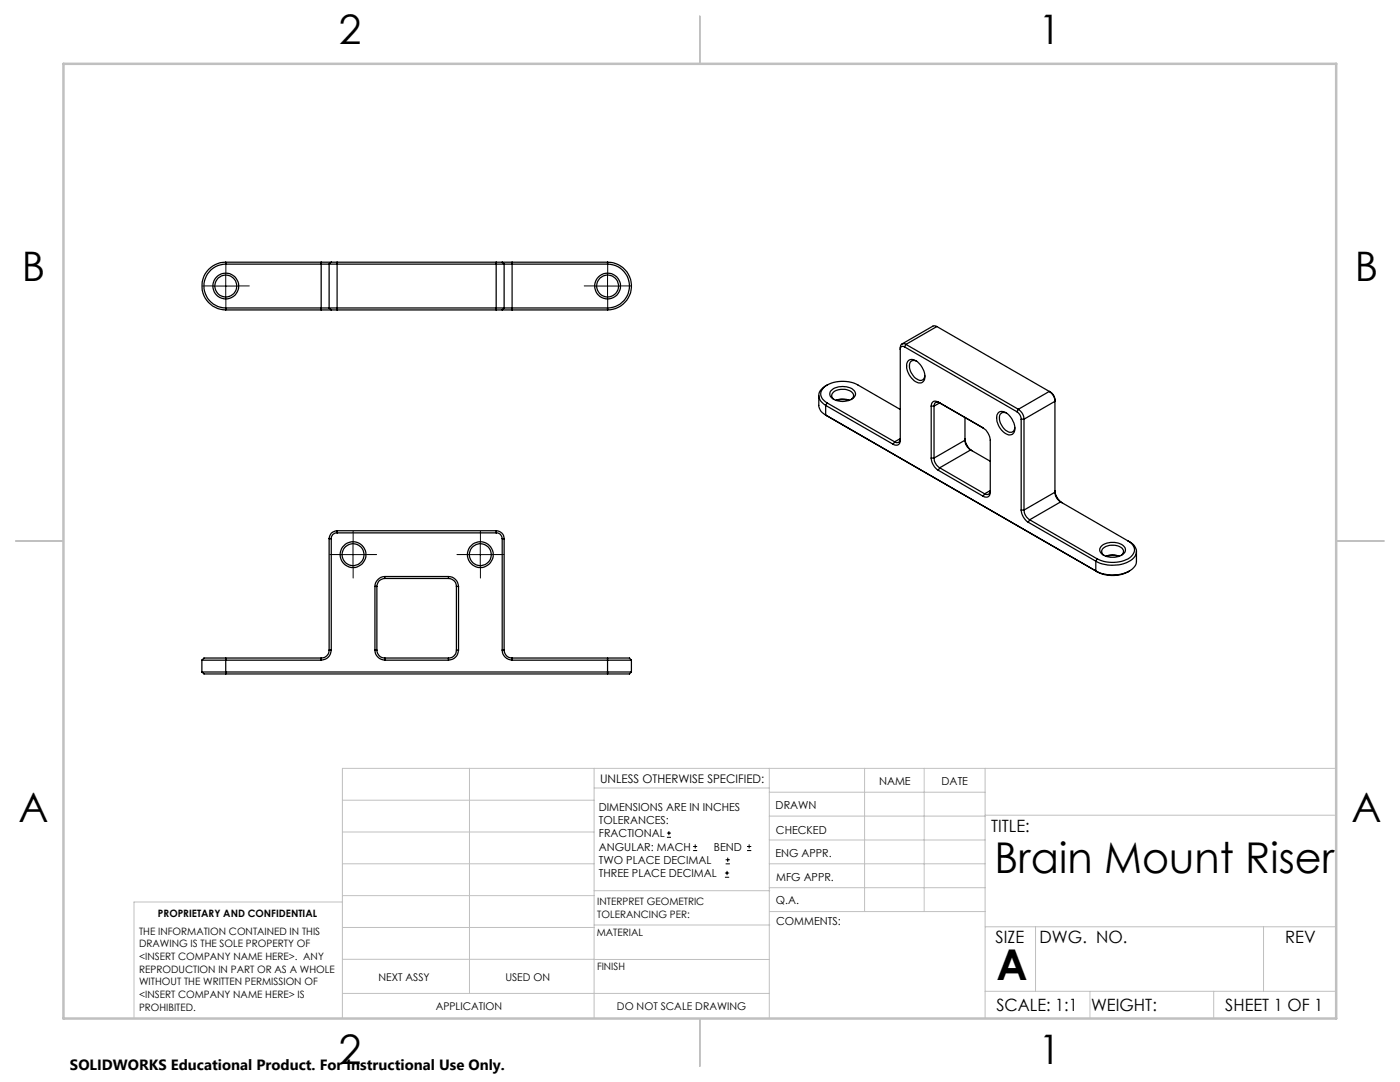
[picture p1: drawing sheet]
<svg xmlns="http://www.w3.org/2000/svg" width="279mm" height="216mm" viewBox="0 0 279 216" stroke-linecap="round" stroke-linejoin="round" font-family="sans-serif">
<g fill="none" stroke="#000" stroke-width=".2">
<path d="M42.5 57.1h5.1M45 54.6v5M118.7 57.1h5.1M121.2 54.6v5M67.9 110.7h5.1M70.4 108.2v5M93.3 110.7h5.1M95.8 108.2v5M133.1 167.1h.8M133.1 166.2h.8M133.5 165.8v.9M138.3 169.7h.8"/>
<path d="M138.3 168.9h.8M138.7 168.5v.8M144.7 175h.8M144.7 174.2h.8M144.8 172.4h.9M144.8 171.6h.9M145.1 173.8v.8M145.2 171.1v.9M149.1 169.7h.8M149.1 168.9h.8M149.5 168.5v.8"/>
</g>
<g fill="none" stroke="#000" stroke-width=".2" stroke-dasharray="15.2 1.3 1.3 1.3">
<path d="M42.6 57.1h-2.2M45.1 54.6v-2.2M45.1 59.6v2.1M47.6 57.1h2.2M118.8 57.1h-2.2M121.3 54.6v-2.2M121.3 59.6v2.1M123.8 57.1h2.2M68 110.7h-2.2M70.5 108.2v-2.2M70.5 113.2v2.1M73 110.7h2.2"/>
<path d="M93.4 110.7h-2.2M95.9 108.2v-2.2M95.9 113.2v2.1M98.4 110.7h2.2"/>
</g>
<g fill="none" stroke="#c0c0c0" stroke-width=".2">
<path d="M68.3 159.7h50.3M93.7 153.3v44.9M118.6 153.3v49.9M118.6 157.2h34.9M153.5 153.3v49.9M153.5 158.1h43.1M172.5 153.3v28.6M184.4 153.3v28.6M196.6 153.3v49.9M266.7 153.3h-198.4v49.9M68.3 178.7h50.3M68.3 172.4h50.3"/>
<path d="M68.3 166h50.3M68.3 180h-41.6v23.2M118.6 177.7h35M153.5 167.6h43.1M153.5 162.8h43.1M153.5 172.4h43.1M153.5 177.1h43.1M196.6 162.7h70.1M68.3 198.2h85.2M68.3 191.4l85.2 .1M68.3 185.1h50.3M118.6 184.6h35"/>
<path d="M153.6 181.9h43M196.6 197.8h70.1M196.6 184.9h70.1M206.7 184.9v12.9M217.5 197.8v5.4M242.2 197.8v5.4M252.2 184.9v12.9"/>
</g>
<path d="M139.7 3.2v9.5M3.1 107.9h9.6M266.7 107.9h9.5M139.7 203.2v9.6" fill="none" stroke="#c0c0c0" stroke-width=".25"/>
<path d="M12.7 12.7h254v190.5h-254z" fill="none" stroke="#c0c0c0" stroke-width=".5"/>
<g fill="none" stroke="#000" stroke-width=".25">
<path d="M45 52.7h20.7M45 52.7a4.4 4.4 0 0 0-4.3 4.4 4.4 4.4 0 0 0 4.3 4.4M45 52.3a4.8 4.8 0 0 0-4.7 4.8 4.8 4.8 0 0 0 4.7 4.7M45 52.3v.4M45 52.3h19.1M64.1 52.3h2M64.1 52.3v9.5M65.7 52.7h34.9M65.7 52.7v8.8M66.1 52.3h1.2M66.1 52.3l-.4 .4M67.3 52.3v9.5"/>
<path d="M67.3 52.3h31.7M99 52.3h1.2M99 52.3v9.5M100.2 52.3h2M100.2 52.3l.4 .4M100.6 52.7h20.6M100.6 52.7v8.8M102.2 52.3v9.5M102.2 52.3h19M121.2 52.3a4.8 4.8 0 0 1 4.8 4.8 4.8 4.8 0 0 1-4.8 4.7M121.2 52.7a4.4 4.4 0 0 1 4.4 4.4 4.4 4.4 0 0 1-4.4 4.4M121.2 52.3v.4"/>
<path d="M45 61.5h20.7M45 61.5v.3M45 61.8h19.1M64.1 61.8h2M65.7 61.5h34.9M65.7 61.5l.4 .3M66.1 61.8h1.2M67.3 61.8h31.7M99 61.8h1.2M100.2 61.8h2M100.6 61.5h20.6M100.6 61.5l-.4 .3"/>
<path d="M102.2 61.8h19M121.2 61.5v.3M163.4 79l.1 2.4 .3 .7 1 .7M165.1 76.8a2.19 2.19 0 0 0-1.4 3l1.1 1.1M165.9 77.9a3.6 3.6 0 0 1 4.6 0 1.15 1.15 0 0 1-.8 1.9 3.5 3.5 0 0 1-4-.7l-.1-.5zM166.5 79.7a.96 .96 0 0 1-.5-1 .96 .96 0 0 1 .8-.8 2.81 2.81 0 0 1 3.5 .8v.6l-.5 .4M166.8 79.9a3.8 3.8 0 0 1 2.7 0M166.9 79.9a4.7 4.7 0 0 1 2.5 0M180.5 69.2a.51 .51 0 0 0-.6-.1 .51 .51 0 0 0-.2 .6M180.5 69.2l22.5 13M180.8 68.7a.69 .69 0 0 0-.8-.1 .69 .69 0 0 0-.3 .8v18.4a.86 .86 0 0 1-.4 1 .86 .86 0 0 1-1-.1M180.8 68.7l22.4 13"/>
<path d="M180.8 68.7l-.3 .5M181.3 72a1.65 1.65 0 0 1 2.3 .7 3.2 3.2 0 0 1 .8 3.3 1.33 1.33 0 0 1-2.2-.3 3 3 0 0 1-.9-3.7zM182.9 72.1a.99 .99 0 0 0-1.2 .1 .99 .99 0 0 0-.2 1.1 2.72 2.72 0 0 0 2.4 2.6l.4-.3 .3-.6M187 65.2l-.5-.2-.3 .1-6.2 3.6M187 65.2l22.4 12.9M187 65.2l-6.2 3.5M209.4 78.1a2.42 2.42 0 0 1 1.1 2l-6.1 3.5M209.4 78.1a1.96 1.96 0 0 1 1.1 1.6v18.5M209.4 78.1l-6.2 3.6M164.8 80.9l13.5 7.8M164.8 82.8l54.2 31.3M164.8 80.9v1.9"/>
<path d="M164.8 82.8l.3 .2M165.1 80.4a1.84 1.84 0 0 1-.7-3.1 6.5 6.5 0 0 1 6.8-.5l8.5 4.9M165.1 80.4l13.4 7.8M165.1 80.4l-.3 .5M178.5 88.2l1.2-.7a.67 .67 0 0 1-.4 .8 .67 .67 0 0 1-.8-.1zM178.5 88.2l-.2 .5M185.8 91.4a3.2 3.2 0 0 0 1.5 2.4M185.8 81v10.4M185.8 81h.6M185.8 91.4h.6M186.4 91.4a2.42 2.42 0 0 0 1.1 1.9M186.4 81v10.4"/>
<path d="M187.3 80.2a.86 .86 0 0 0-1-.1 .86 .86 0 0 0-.5 .9M187.3 93.8l8.9 5.2M187.3 80.2l8.9 5.2M187.3 80.2l.2 .2M187.5 80.4a.69 .69 0 0 0-.8-.1 .69 .69 0 0 0-.3 .7M187.5 93.3l9 5.2M187.5 80.4l8.8 5M187.5 93.3l-.2 .5M187.5 80.4l-1.1 .6M192.6 87.8a2.42 2.42 0 0 0 1.1 2M192.6 87.5a3.2 3.2 0 0 0 1.4 2.5M192.6 83.3v4.5"/>
<path d="M192.6 87.8l-6.2 3.6M193.7 89.8l3.9 2.2M193.7 89.8l-6.2 3.5M196.2 85.4a3.2 3.2 0 0 1 1.4 2.4v10.4a.86 .86 0 0 1-.4 .9 .86 .86 0 0 1-1-.1M196.5 98.5l1.1-.6a.69 .69 0 0 1-.3 .7 .69 .69 0 0 1-.8-.1zM196.5 98.5l-.3 .5M199.2 82.3a1.85 1.85 0 0 1 2.6 1.1 2.67 2.67 0 0 1 .4 3.1 1.42 1.42 0 0 1-2-.4 3 3 0 0 1-1-3.8zM200.9 82.4a1.02 1.02 0 0 0-1.2 .2 1.02 1.02 0 0 0-.2 1.1 2.8 2.8 0 0 0 2.4 2.6l.4-.3 .2-.7M203 82.2a1.87 1.87 0 0 1 .8 1.4M203.2 81.7a2.42 2.42 0 0 1 1.2 1.9M203.2 81.7l-.2 .5M203.8 83.6v18.2"/>
<path d="M203.8 83.6h.6M204.4 83.6v18.2M210.5 98.2a2.42 2.42 0 0 0 1.2 2M210.5 97.9a3.2 3.2 0 0 0 1.4 2.4M210.5 98.2l-6.1 3.6M65.7 107.5h.4M65.7 107.5v22.2M66.1 107.5v22.2M67.3 106.3a1.09 1.09 0 0 0-1.2 1.2M67.3 105.9a1.57 1.57 0 0 0-1.6 1.6M67.3 105.9h31.7M67.3 106.3h31.7"/>
<path d="M67.3 105.9v.4M74.8 117v12.7M74.8 117h.4M75.2 117v12.7M76.8 115a2.05 2.05 0 0 0-2 2M76.8 115.4a1.57 1.57 0 0 0-1.6 1.6M76.8 115h12.7M76.8 115.4h12.7M76.8 115v.4M89.5 115a2.05 2.05 0 0 1 2 2M89.5 115.4a1.57 1.57 0 0 1 1.6 1.6M89.5 115v.4"/>
<path d="M91.1 117h.4M91.1 117v12.7M91.5 117v12.7M99 106.3a1.15 1.15 0 0 1 1.2 1.2M99 105.9a1.57 1.57 0 0 1 1.6 1.6M99 105.9v.4M100.2 107.5v22.2M100.2 107.5h.4M100.6 107.5v22.2M203.8 101.8a3.2 3.2 0 0 0 1.4 2.4M203.8 101.8h.6M204.4 101.8a2.42 2.42 0 0 0 1.1 1.9"/>
<path d="M205.2 104.2l13.5 7.8M205.5 103.7l13.5 7.8M205.5 103.7l-.3 .5M211.7 100.2l13.4 7.7M211.7 100.2l-6.2 3.5M218.7 112v1.9M218.7 113.9l.3 .2M219 111.5l-.3 .5M219.7 109a3.6 3.6 0 0 1 4.8 .3 1.21 1.21 0 0 1-.9 1.6 3.5 3.5 0 0 1-4-.7l-.1-.5zM220.4 110.8a.95 .95 0 0 1-.5-1 .95 .95 0 0 1 .8-.8 2.87 2.87 0 0 1 3.5 .8l-.1 .6-.4 .4M220.7 111a3.8 3.8 0 0 1 2.7 0M220.8 111a3.9 3.9 0 0 1 2.5 0"/>
<path d="M225.1 107.9a2.18 2.18 0 0 1 1.4 3.2 6.6 6.6 0 0 1-7.8 .9M225.1 107.9a1.88 1.88 0 0 1 1.3 1.8 1.88 1.88 0 0 1-1.3 1.8 7.1 7.1 0 0 1-6.1 0M225.4 113.9a6.7 6.7 0 0 1-6.4 .2M226.8 110v2a2.94 2.94 0 0 1-2.5 2.4 7.4 7.4 0 0 1-5.6-.5M40.3 131.7h23.8M40.3 134.1h85.7M40.3 134.1l.4 .4h4.3M40.3 131.7v2.4M45 131.3h-4.3l-.4 .4M45 131.3h19.1M45 131.3v3.2M45 134.5h76.2"/>
<path d="M64.1 131.3v.4M65.7 129.7a1.57 1.57 0 0 1-1.6 1.6M65.7 129.7h.4M66.1 129.7a2.05 2.05 0 0 1-2 2M74.8 129.7a2.05 2.05 0 0 0 2 2M74.8 129.7h.4M75.2 129.7a1.57 1.57 0 0 0 1.6 1.6M76.8 131.3v.4M76.8 131.7h12.7M76.8 131.3h12.7M89.5 131.3v.4M91.1 129.7a1.57 1.57 0 0 1-1.6 1.6"/>
<path d="M91.1 129.7h.4M91.5 129.7a2.05 2.05 0 0 1-2 2M100.2 129.7a2.05 2.05 0 0 0 2 2M100.2 129.7h.4M100.6 129.7a1.57 1.57 0 0 0 1.6 1.6M102.2 131.7h23.8M102.2 131.3v.4M102.2 131.3h19M121.2 131.3h4.4l.4 .4M121.2 131.3v3.2M126 134.1l-.4 .4h-4.4M126 131.7v2.4"/>
<circle cx="45.1" cy="57.1" r="2.57"/>
<circle cx="45.1" cy="57.1" r="2.19"/>
<circle cx="121.3" cy="57.1" r="2.57"/>
<circle cx="121.3" cy="57.1" r="2.19"/>
<circle cx="70.4" cy="110.7" r="2.57"/>
<circle cx="70.4" cy="110.7" r="2.19"/>
<circle cx="95.8" cy="110.7" r="2.57"/>
<circle cx="95.8" cy="110.7" r="2.19"/>
</g>
<g font-size="8.5">
<text x="198.5" y="174.2">Brain Mount Riser</text>
<text x="198.9" y="195.5">A</text>
</g>
<g font-size="8.1">
<text x="67.6" y="8.9">2</text>
<text x="207.3" y="8.9">1</text>
<text x="4.4" y="56.2">B</text>
<text x="270.4" y="56.2">B</text>
<text x="3.7" y="164.1">A</text>
<text x="269.7" y="164.1">A</text>
<text x="67.6" y="212.4">2</text>
<text x="207.3" y="212.4">1</text>
</g>
<g font-size="3.4">
<text x="197.8" y="166">TITLE:</text>
<text x="198.7" y="188.1">SIZE</text>
<text x="207.5" y="188.1">DWG. NO.</text>
<text x="256.5" y="188.2">REV</text>
<text x="198.8" y="201.7">SCALE: 1:1</text>
<text x="217.7" y="201.8">WEIGHT:</text>
<text x="244.5" y="201.7">SHEET 1 OF 1</text>
</g>
<text font-size="3" x="14" y="213.5">SOLIDWORKS Educational Product. For Instructional Use Only.</text>
<text font-size="2.4" x="119.8" y="156.2">UNLESS OTHERWISE SPECIFIED:</text>
<g font-size="2.2">
<text x="119.5" y="161.8">DIMENSIONS ARE IN INCHES</text>
<text x="154.8" y="161.4">DRAWN</text>
<text x="175.4" y="156.6">NAME</text>
<text x="187.9" y="156.7">DATE</text>
<text x="119.5" y="164.4">TOLERANCES:</text>
<text x="119.5" y="167.1">FRACTIONAL</text>
<text x="154.9" y="166.3">CHECKED</text>
<text x="119.5" y="169.7">ANGULAR: MACH</text>
<text x="119.5" y="172.4">TWO PLACE DECIMAL</text>
<text x="142.5" y="169.7">BEND</text>
<text x="154.8" y="171">ENG APPR.</text>
<text x="119.5" y="175">THREE PLACE DECIMAL</text>
<text x="154.9" y="175.7">MFG APPR.</text>
<text x="154.9" y="180.4">Q.A.</text>
<text x="154.9" y="184.6">COMMENTS:</text>
</g>
<g font-size="2.1">
<text x="75.5" y="195.7">NEXT ASSY</text>
<text x="100.9" y="195.7">USED ON</text>
<text x="86.9" y="201.5">APPLICATION</text>
<text x="123.1" y="201.6">DO NOT SCALE DRAWING</text>
</g>
<g font-size="2">
<text x="31.5" y="182.9">PROPRIETARY AND CONFIDENTIAL</text>
<text x="119.2" y="180.6">INTERPRET GEOMETRIC</text>
<text x="119.2" y="183.1">TOLERANCING PER:</text>
<text x="27.8" y="186.5">THE INFORMATION CONTAINED IN THIS</text>
<text x="27.8" y="189">DRAWING IS THE SOLE PROPERTY OF</text>
<text x="27.8" y="191.6">&lt;INSERT COMPANY NAME HERE&gt;. ANY</text>
<text x="119.1" y="186.7">MATERIAL</text>
<text x="27.8" y="194.1">REPRODUCTION IN PART OR AS A WHOLE</text>
<text x="27.8" y="196.6">WITHOUT THE WRITTEN PERMISSION OF</text>
<text x="119.1" y="193.5">FINISH</text>
<text x="27.8" y="199.1">&lt;INSERT COMPANY NAME HERE&gt; IS</text>
<text x="27.8" y="201.7">PROHIBITED.</text>
</g>
</svg>
